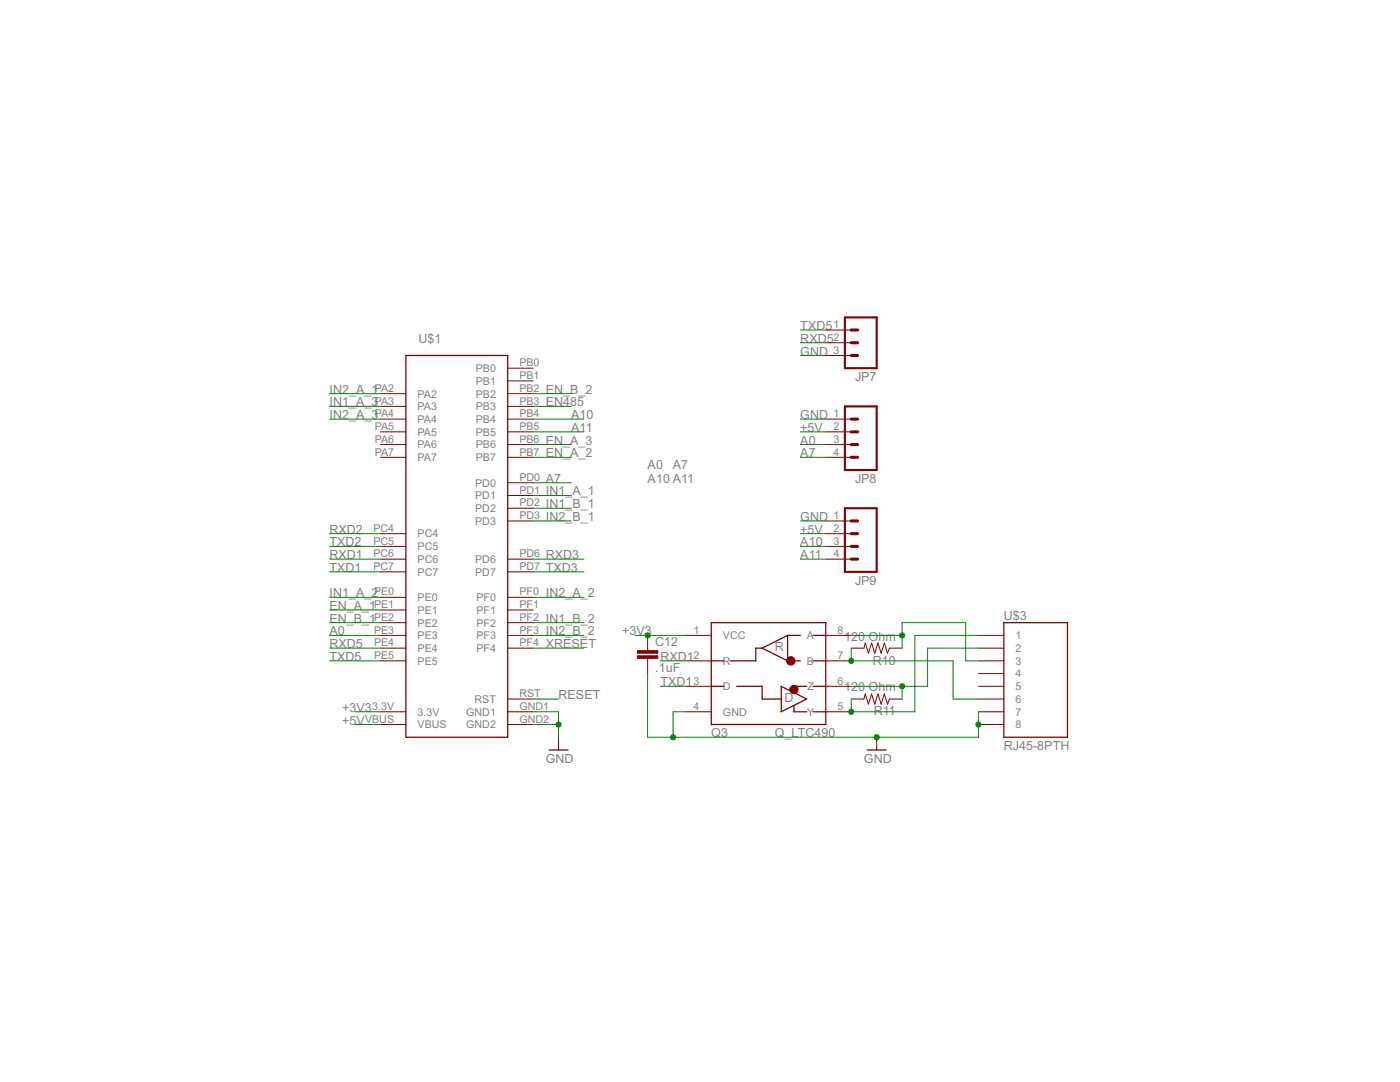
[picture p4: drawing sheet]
<svg xmlns="http://www.w3.org/2000/svg" width="279mm" height="216mm" viewBox="0 0 279 216" stroke-linecap="round" stroke-linejoin="round" font-family="sans-serif">
<g fill="none" stroke="#800000" stroke-width=".25">
<path d="M81 70.9h20.3v76.2h-20.3zM141.9 124.2h22.9v20.4h-22.9zM141.9 131.9h2.6M141.9 136.9h2.6M147 136.9h5.1v2.6h3.8M152.1 129.3l5.1 2.6M152.1 129.3h-1.3v2.6h-5M155.9 136.9l5.1 2.6-5.1 2.5zM157.2 126.8v5.1M157.2 126.8l-5.1 2.5M157.2 131.9h2.5M157.2 126.8h2.5"/>
<path d="M161 136.9h-2.5v1.3M162.3 131.9h2.5M162.3 126.8h2.5M162.3 136.9h2.5M200.3 124.2h12.7v22.9h-12.7zM109.6 149.6h3.8M158.5 140.8v1.2h2.5M162.3 142h2.5M173.1 149.6h3.8"/>
</g>
<g fill="none" stroke="#800000" stroke-width=".2">
<path d="M75.9 78.5h5.1M101.3 78.5h5.1M101.3 73.5h5.1M101.3 76h5.1M164.8 65.8h5.1M164.8 68.4h5.1M164.8 70.9h5.1M75.9 81.1h5.1M75.9 83.6h5.1M75.9 86.2h5.1M75.9 88.7h5.1M75.9 91.2h5.1"/>
<path d="M101.3 81.1h5.1M101.3 83.6h5.1M101.3 86.2h5.1M101.3 88.7h5.1M101.3 91.2h5.1M101.3 96.3h5.1M101.3 98.9h5.1M164.8 83.6h5.1M164.8 86.2h5.1M164.8 88.7h5.1M164.8 91.2h5.1M75.9 106.5h5.1"/>
<path d="M75.9 109h5.1M75.9 111.6h5.1M75.9 114.1h5.1M75.9 119.2h5.1M101.3 111.6h5.1M101.3 114.1h5.1M101.3 119.2h5.1M101.3 101.4h5.1M101.3 103.9h5.1M164.8 106.5h5.1M164.8 109h5.1M164.8 111.6h5.1"/>
<path d="M164.8 103.9h5.1M75.9 121.7h5.1M75.9 124.2h5.1M75.9 126.8h5.1M75.9 129.3h5.1M75.9 131.9h5.1M101.3 121.7h5.1M101.3 124.2h5.1M101.3 126.8h5.1M101.3 129.3h5.1M101.3 139.5h5.1M129.2 126.8v3"/>
<path d="M129.2 131.4v3M136.9 126.8h5M136.9 131.9h5M136.9 136.9h5M164.8 126.8h5.1M164.8 131.9h5.1M164.8 136.9h5.1M169.9 129.3h2.5l.3-1 .6 2 .6-2 .7 2 .6-2 .7 2 .6-2 .6 2 .4-1h2.5M169.9 139.5h2.5l.3-1 .6 2 .6-2 .7 2 .6-2 .7 2 .6-2 .6 2 .4-1h2.5M195.3 126.8h5M195.3 129.3h5M195.3 131.9h5"/>
<path d="M195.3 139.5h5M195.3 134.4h5M195.3 136.9h5M75.9 142h5.1M75.9 144.6h5.1M101.3 142h5.1M101.3 144.6h5.1M111.5 147.1v2.5M136.9 142h5M164.8 142h5.1M175 147.1v2.5M195.3 142h5"/>
<path d="M195.3 144.6h5"/>
</g>
<g fill="#800000" stroke="#800000" stroke-width=".2">
<path d="M157.2 131.3a.84 .84 0 0 1 1.3 .2 .84 .84 0 0 1-.5 1.2 .84 .84 0 0 1-1-.8h.4a.43 .43 0 0 1 .5-.5 .43 .43 0 0 1 .2 .7 .43 .43 0 0 1-.7-.1v-.1h-.4z" fill-rule="evenodd"/>
<path d="M157.8 137.1a.84 .84 0 0 1 1.4 .1 .84 .84 0 0 1-.5 1.2 .84 .84 0 0 1-1.1-.8h.4a.43 .43 0 0 1 .6-.5 .43 .43 0 0 1 .2 .7 .43 .43 0 0 1-.7-.1l-.1-.1h-.4z" fill-rule="evenodd"/>
<path d="M158.2 137.2a.52 .52 0 0 1 .8 .2 .52 .52 0 0 1-.4 .7 .52 .52 0 0 1-.6-.5l.5-.1 .1 .1h-.6z" fill-rule="evenodd"/>
<path d="M157.5 131.5a.54 .54 0 0 1 .8 .2 .54 .54 0 0 1-.3 .7 .54 .54 0 0 1-.7-.5h.4l.1-.1 .2 .1-.2 .1-.5-.1z" fill-rule="evenodd"/>
</g>
<g fill="#800000" stroke="#800000" stroke-width=".2">
<path d="M127.2 130.9h4.1v.5h-4.1z"/>
<path d="M127.2 129.8h4.1v.5h-4.1z"/>
</g>
<path d="M168.6 63.3h6.4v10.2h-6.4zM168.6 81.1h6.4v12.7h-6.4zM168.6 101.4h6.4v12.7h-6.4z" fill="none" stroke="#800000" stroke-width=".42"/>
<path d="M169.9 70.9h1.3M169.9 68.4h1.3M169.9 65.8h1.3M169.9 88.7h1.3M169.9 86.2h1.3M169.9 83.6h1.3M169.9 91.2h1.3M169.9 109h1.3M169.9 106.5h1.3M169.9 103.9h1.3M169.9 111.6h1.3" fill="none" stroke="#800000" stroke-width=".61"/>
<g fill="none" stroke="#008000" stroke-width=".2">
<path d="M65.8 78.5h10.1M106.4 78.5h7.6M159.7 70.9h5.1M159.7 65.8h5.1M159.7 68.4h5.1M65.8 83.6h10.1M65.8 81.1h10.1M106.4 83.6h10.1M106.4 81.1h7.6M106.4 86.2h10.1M106.4 98.9h7.6M106.4 91.2h7.6"/>
<path d="M106.4 88.7h7.6M106.4 96.3h7.6M159.7 83.6h5.1M159.7 86.2h5.1M159.7 91.2h5.1M159.7 88.7h5.1M65.8 111.6h10.1M65.8 114.1h10.1M65.8 106.5h10.1M65.8 109h10.1M65.8 119.2h10.1M106.4 103.9h7.6"/>
<path d="M106.4 111.6h10.1M106.4 114.1h10.1M106.4 101.4h7.6M106.4 119.2h10.1M159.7 103.9h5.1M159.7 111.6h5.1M159.7 106.5h5.1M159.7 109h5.1M65.8 126.8h10.1M65.8 131.9h10.1M65.8 129.3h10.1M65.8 124.2h10.1"/>
<path d="M65.8 121.7h10.1M106.4 126.8h10.1M106.4 129.3h10.1M106.4 139.5h5.1M106.4 124.2h10.1M126.7 126.8h10.2M129.2 134.4v12.7h66.1v-5.1M131.8 131.9h5.1M131.8 136.9h5.1M169.9 126.8h10.1M169.9 129.3v2.6h20.3v7.6h5.1M180 129.3v-5.1h12.7v7.7h2.6"/>
<path d="M180 136.9v2.6M195.3 126.8h-12.7v15.2h-12.7v-2.5M195.3 129.3h-10.2v7.6h-15.2M70.8 142h5.1M70.8 144.6h5.1M106.4 142h5.1v5.1M106.4 144.6h5.1M136.9 142h-2.6v5.1"/>
</g>
<g fill="#008000" stroke="#008000" stroke-width=".2">
<circle cx="129.2" cy="126.8" r=".51"/>
<circle cx="175" cy="147.1" r=".51"/>
<circle cx="134.3" cy="147.1" r=".51"/>
<circle cx="195.3" cy="144.6" r=".51"/>
<circle cx="111.5" cy="144.6" r=".51"/>
<circle cx="169.9" cy="142" r=".51"/>
<circle cx="180" cy="136.9" r=".51"/>
<circle cx="169.9" cy="131.9" r=".51"/>
<circle cx="180" cy="126.8" r=".51"/>
</g>
<g font-size="2.8" fill="#808080">
<text x="159.7" y="65.9">TXD5</text>
<text x="83.5" y="68.4">U$1</text>
<text x="159.7" y="70.9">GND</text>
<text x="159.7" y="68.4">RXD5</text>
<text x="170.6" y="76">JP7</text>
<text x="65.8" y="78.6">IN2_A_1</text>
<text x="65.8" y="83.6">IN2_A_3</text>
<text x="65.8" y="81.1">IN1_A_3</text>
<text x="108.9" y="81.1">EN485</text>
<text x="108.9" y="78.6">EN_B_2</text>
<text x="114" y="83.6">A10</text>
<text x="159.7" y="83.6">GND</text>
<text x="108.9" y="88.7">EN_A_3</text>
<text x="114" y="86.2">A11</text>
<text x="159.7" y="86.2">+5V</text>
<text x="159.7" y="88.7">A0</text>
<text x="108.9" y="91.3">EN_A_2</text>
<text x="129.2" y="93.7">A0</text>
<text x="134.3" y="93.7">A7</text>
<text x="159.7" y="91.3">A7</text>
<text x="108.9" y="101.4">IN1_B_1</text>
<text x="108.9" y="98.9">IN1_A_1</text>
<text x="108.9" y="96.3">A7</text>
<text x="129.2" y="96.3">A10 A11</text>
<text x="170.6" y="96.3">JP8</text>
<text x="65.8" y="106.5">RXD2</text>
<text x="108.9" y="103.9">IN2_B_1</text>
<text x="159.7" y="103.9">GND</text>
<text x="159.7" y="106.5">+5V</text>
<text x="65.8" y="111.6">RXD1</text>
<text x="65.8" y="109">TXD2</text>
<text x="108.9" y="111.6">RXD3</text>
<text x="159.7" y="109">A10</text>
<text x="159.7" y="111.6">A11</text>
<text x="65.8" y="114.1">TXD1</text>
<text x="65.8" y="119.2">IN1_A_2</text>
<text x="108.9" y="114.1">TXD3</text>
<text x="108.9" y="119.2">IN2_A_2</text>
<text x="170.6" y="116.6">JP9</text>
<text x="65.8" y="121.7">EN_A_1</text>
<text x="65.8" y="124.3">EN_B_1</text>
<text x="108.9" y="124.3">IN1_B_2</text>
<text x="200.4" y="123.8">U$3</text>
<text x="65.8" y="131.9">TXD5</text>
<text x="65.8" y="129.3">RXD5</text>
<text x="65.8" y="126.8">A0</text>
<text x="108.9" y="129.3">XRESET</text>
<text x="108.9" y="126.8">IN2_B_2</text>
<text x="124.2" y="126.8">+3V3</text>
<text x="130.8" y="129">C12</text>
<text x="131.8" y="131.9">RXD1</text>
<text x="154.6" y="130">R</text>
<text x="168.5" y="127.8">120 Ohm</text>
<text x="130.8" y="134">.1uF</text>
<text x="131.8" y="137">TXD1</text>
<text x="168.5" y="138">120 Ohm</text>
<text x="174.2" y="132.6">R10</text>
<text x="68.3" y="142">+3V3</text>
<text x="111.5" y="139.5">RESET</text>
<text x="156.5" y="140.1">D</text>
<text x="174.4" y="142.8">R11</text>
<text x="68.3" y="144.6">+5V</text>
<text x="141.9" y="147.1">Q3</text>
<text x="154.6" y="147.1">Q_LTC490</text>
<text x="200.4" y="149.6">RJ45-8PTH</text>
<text x="108.9" y="152.2">GND</text>
<text x="172.4" y="152.2">GND</text>
</g>
<g font-size="2.4" fill="#808080">
<text x="166.4" y="65.5">1</text>
<text x="166.4" y="68">2</text>
<text x="166.4" y="70.6">3</text>
<text x="95" y="74.2">PB0</text>
<text x="95" y="76.8">PB1</text>
<text x="103.7" y="73.1">PB0</text>
<text x="103.7" y="75.7">PB1</text>
<text x="74.8" y="78.2">PA2</text>
<text x="74.8" y="80.7">PA3</text>
<text x="74.8" y="83.3">PA4</text>
<text x="83.3" y="79.3">PA2</text>
<text x="83.3" y="81.9">PA3</text>
<text x="95" y="79.3">PB2</text>
<text x="95" y="81.9">PB3</text>
<text x="103.7" y="78.2">PB2</text>
<text x="103.7" y="80.7">PB3</text>
<text x="103.7" y="83.3">PB4</text>
<text x="166.4" y="83.3">1</text>
<text x="74.8" y="85.8">PA5</text>
<text x="74.8" y="88.4">PA6</text>
<text x="83.3" y="84.4">PA4</text>
<text x="83.3" y="86.9">PA5</text>
<text x="83.3" y="89.5">PA6</text>
<text x="95" y="84.4">PB4</text>
<text x="95" y="86.9">PB5</text>
<text x="95" y="89.5">PB6</text>
<text x="103.7" y="85.8">PB5</text>
<text x="103.7" y="88.4">PB6</text>
<text x="166.4" y="85.8">2</text>
<text x="166.4" y="88.4">3</text>
<text x="74.8" y="90.9">PA7</text>
<text x="83.3" y="92">PA7</text>
<text x="95" y="92">PB7</text>
<text x="103.7" y="90.9">PB7</text>
<text x="103.7" y="96">PD0</text>
<text x="166.4" y="90.9">4</text>
<text x="94.8" y="97.1">PD0</text>
<text x="94.8" y="99.6">PD1</text>
<text x="103.7" y="98.5">PD1</text>
<text x="103.7" y="101.1">PD2</text>
<text x="74.5" y="106.1">PC4</text>
<text x="83.3" y="107.2">PC4</text>
<text x="94.8" y="102.2">PD2</text>
<text x="94.8" y="104.7">PD3</text>
<text x="103.7" y="103.6">PD3</text>
<text x="166.4" y="103.6">1</text>
<text x="166.4" y="106.1">2</text>
<text x="74.5" y="108.7">PC5</text>
<text x="74.5" y="111.2">PC6</text>
<text x="74.5" y="113.7">PC7</text>
<text x="83.3" y="109.8">PC5</text>
<text x="83.3" y="112.3">PC6</text>
<text x="94.8" y="112.3">PD6</text>
<text x="103.7" y="111.2">PD6</text>
<text x="103.7" y="113.7">PD7</text>
<text x="166.4" y="108.7">3</text>
<text x="166.4" y="111.2">4</text>
<text x="74.6" y="118.8">PE0</text>
<text x="83.3" y="114.9">PC7</text>
<text x="83.3" y="119.9">PE0</text>
<text x="94.8" y="114.9">PD7</text>
<text x="95.1" y="119.9">PF0</text>
<text x="103.7" y="118.8">PF0</text>
<text x="74.6" y="121.4">PE1</text>
<text x="74.6" y="123.9">PE2</text>
<text x="83.3" y="122.5">PE1</text>
<text x="83.3" y="125">PE2</text>
<text x="95.1" y="122.5">PF1</text>
<text x="95.1" y="125">PF2</text>
<text x="103.7" y="121.4">PF1</text>
<text x="103.7" y="123.9">PF2</text>
<text x="74.6" y="126.4">PE3</text>
<text x="74.6" y="129">PE4</text>
<text x="74.6" y="131.5">PE5</text>
<text x="83.3" y="127.6">PE3</text>
<text x="83.3" y="130.1">PE4</text>
<text x="95.1" y="130.1">PF4</text>
<text x="95.1" y="127.6">PF3</text>
<text x="103.7" y="129">PF4</text>
<text x="103.7" y="126.4">PF3</text>
<text x="138.4" y="126.4">1</text>
<text x="138.4" y="131.5">2</text>
<text x="144.3" y="127.6">VCC</text>
<text x="161" y="127.6">A</text>
<text x="167.1" y="131.5">7</text>
<text x="167.1" y="126.4">8</text>
<text x="202.7" y="127.6">1</text>
<text x="202.7" y="130.1">2</text>
<text x="83.3" y="132.6">PE5</text>
<text x="138.4" y="136.6">3</text>
<text x="144.3" y="132.6">R</text>
<text x="144.3" y="137.7">D</text>
<text x="161" y="132.6">B</text>
<text x="161.2" y="137.7">Z</text>
<text x="167.1" y="136.6">6</text>
<text x="202.7" y="132.6">3</text>
<text x="202.7" y="135.2">4</text>
<text x="202.7" y="137.7">5</text>
<text x="74.3" y="141.7">3.3V</text>
<text x="83.3" y="142.8">3.3V</text>
<text x="93" y="142.8">GND1</text>
<text x="94.7" y="140.3">RST</text>
<text x="103.7" y="139.1">RST</text>
<text x="103.7" y="141.7">GND1</text>
<text x="138.4" y="141.7">4</text>
<text x="144.3" y="142.8">GND</text>
<text x="161.1" y="142.8">Y</text>
<text x="167.1" y="141.7">5</text>
<text x="202.7" y="142.8">7</text>
<text x="202.7" y="140.3">6</text>
<text x="72.9" y="144.2">VBUS</text>
<text x="83.3" y="145.3">VBUS</text>
<text x="93" y="145.3">GND2</text>
<text x="103.7" y="144.2">GND2</text>
<text x="202.7" y="145.3">8</text>
</g>
</svg>
